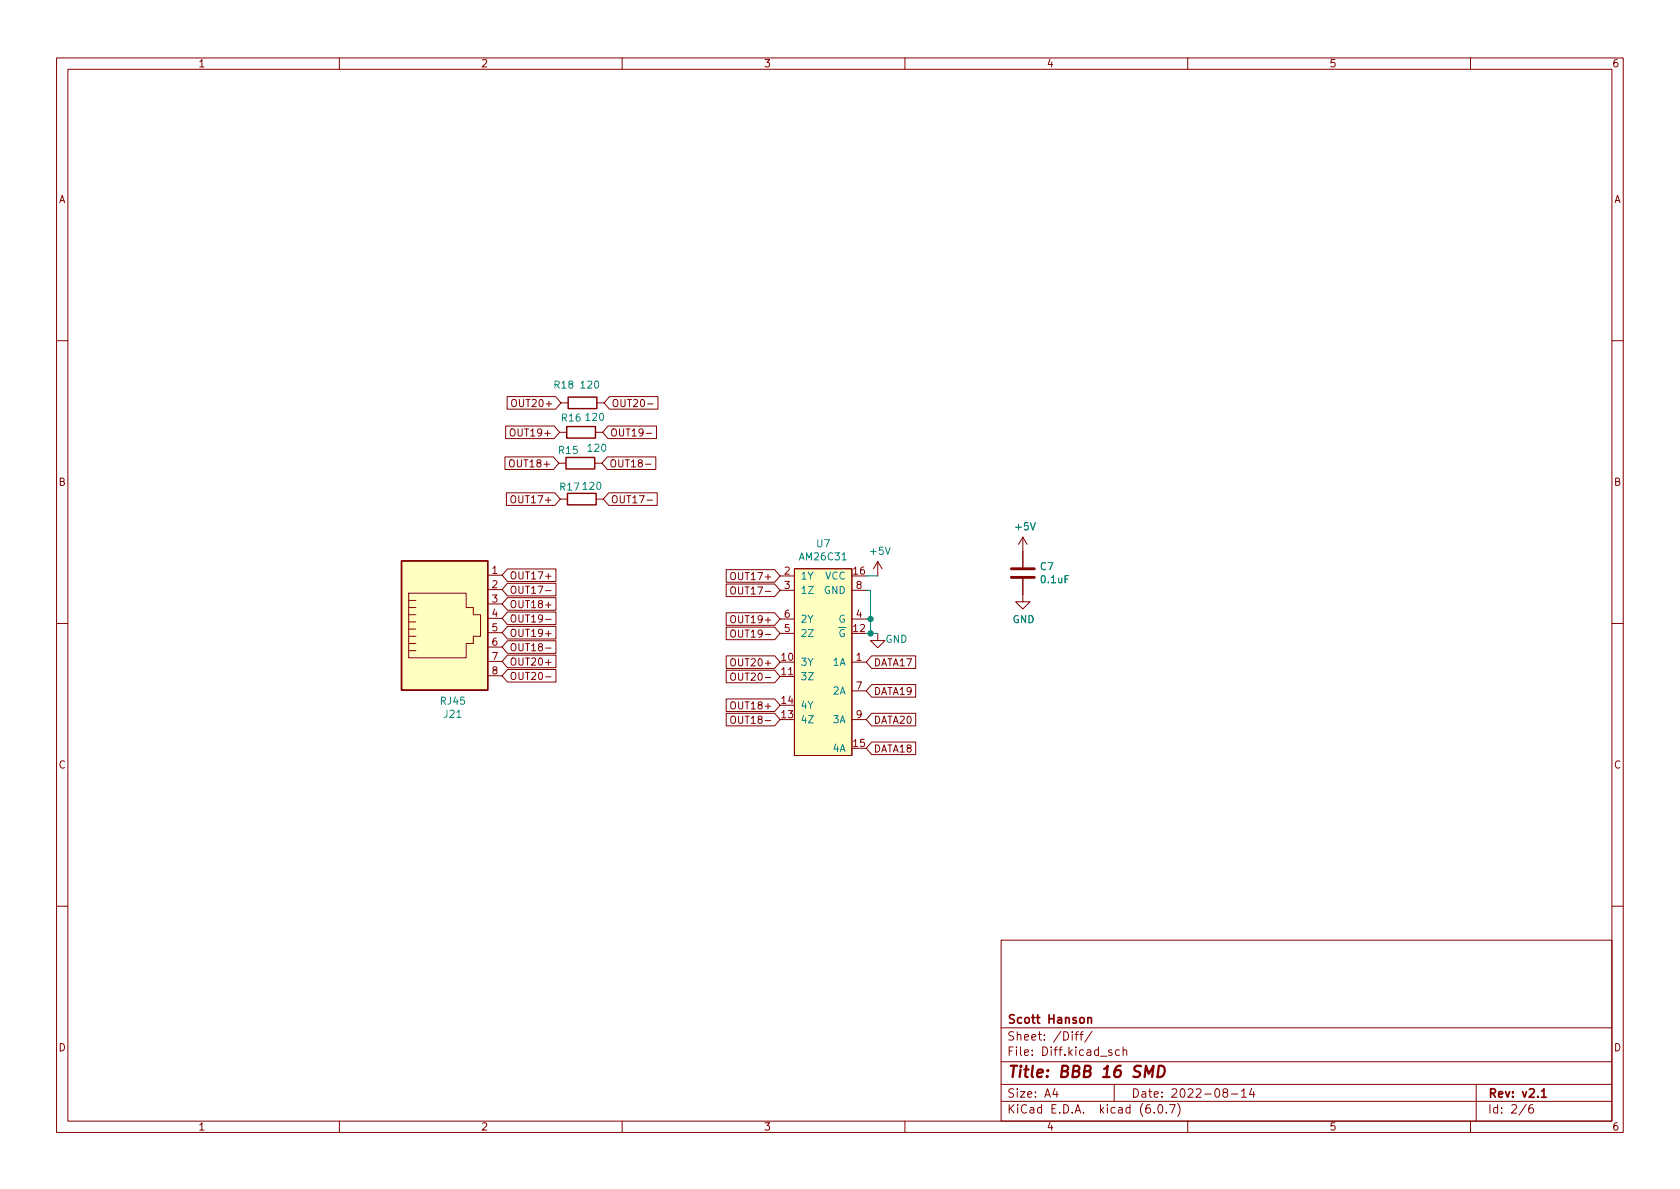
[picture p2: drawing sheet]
<svg xmlns="http://www.w3.org/2000/svg" width="297mm" height="210mm" viewBox="0 0 297 210" stroke-linecap="round" stroke-linejoin="round" font-family="sans-serif">
<g fill="none" stroke="#840000" stroke-width=".18">
<path d="M10 10.2h277v190.1h-277zM12 12.2h273v186.1h-273zM60 10.2v2M110 10.2v2M160 10.2v2M210 10.2v2M260 10.2v2M10 60.2h2M89.4 75.3h8.6l.9 1.1-.9 1.2h-8.6zM89.7 70.1h8.5l1 1.1-1 1.2h-8.5zM90.3 76l.2-.2a.43 .43 0 0 1 .6 .5v.4a.42 .42 0 0 1-.5 .4 .42 .42 0 0 1-.4-.4zM90.5 70.8l.3-.2a.43 .43 0 0 1 .5 .5v.4a.42 .42 0 0 1-.4 .4 .42 .42 0 0 1-.4-.4z"/>
<path d="M98.9 76.4h1.3M99.2 71.2h1.3M105.3 76.4h1.3M105.5 71.2h1.3M107.5 75.3h8.6v2.3h-8.6l-.9-1.2zM107.8 70.1h8.5v2.3h-8.5l-1-1.2zM114.2 76.6h1M114.5 71.4h1M285 60.2h2M89.3 80.8h8.6l.9 1.1-.9 1.1h-8.6zM89.5 87.1h8.6l1 1.2-1 1.1h-8.6zM90.1 81.5l.3-.2a.43 .43 0 0 1 .5 .4v.5a.42 .42 0 0 1-.4 .4 .42 .42 0 0 1-.4-.4z"/>
<path d="M90.4 87.8l.2-.1a.43 .43 0 0 1 .6 .4v.4a.42 .42 0 0 1-.4 .4 .42 .42 0 0 1-.5-.4zM98.8 81.9h1.3M99.1 88.3h1.2M105.2 81.9h1.2M105.4 88.3h1.3M107.4 80.8h8.6v2.2h-8.6l-1-1.1zM107.6 87.1h8.6v2.3h-8.6l-.9-1.1zM114.1 82.1h1M114.4 88.4h.9M155.2 99.3l-.8 1.3M155.2 99.3v2.5M155.2 99.3l.8 1.3"/>
<path d="M180.8 95v5.3M180.8 95l-.7 1.3M180.8 95l.8 1.3M10 110.2h2M72.3 106.2h1.2M72.3 107.4h1.2M72.3 108.7h1.2M72.3 110h1.2M72.3 111.2h1.2M72.3 112.5h1.2M72.3 104.9h10.1v2.5h1.3v1.3h1.3v3.8h-1.3v1.3h-1.3v2.5h-10.1zM72.3 113.8h1.2"/>
<path d="M72.3 115.1h1.2M86.2 101.7h2.6M86.2 104.3h2.6M86.2 106.8h2.6M86.2 109.3h2.6M86.2 111.9h2.6M86.2 114.4h2.6M86.2 117h2.6M86.2 119.5h2.6M89.7 113.3h8.6v2.2h-8.6l-.9-1.1zM89.7 118.4h8.6v2.2h-8.6l-.9-1.1zM89.7 115.8h8.6v2.3h-8.6l-.9-1.1z"/>
<path d="M89.7 110.8h8.6v2.2h-8.6l-.9-1.1zM89.7 105.7h8.6v2.2h-8.6l-.9-1.1zM89.7 100.6h8.6v2.2h-8.6l-.9-1.1zM89.7 103.1h8.6v2.3h-8.6l-.9-1.1zM89.7 108.2h8.6v2.3h-8.6l-.9-1.2zM96.5 114.6h.9M96.5 119.7h.9M96.5 117.1h.9M96.5 112.1h.9M96.5 107h.9M96.5 101.9h.9M96.5 104.4h.9"/>
<path d="M96.5 109.5h.9M128.4 118.5h8.6l.9 1.1-.9 1.1h-8.6zM128.4 116h8.6l.9 1.1-.9 1.1h-8.6zM128.4 108.4h8.6l.9 1.1-.9 1.1h-8.6zM128.4 103.3h8.6l.9 1.1-.9 1.1h-8.6zM128.4 100.7h8.6l.9 1.1-.9 1.2h-8.6zM128.4 110.9h8.6l.9 1.1-.9 1.1h-8.6zM129.3 119.2l.2-.2a.43 .43 0 0 1 .5 .4v.5a.42 .42 0 0 1-.4 .4 .42 .42 0 0 1-.4-.4zM129.3 116.7l.2-.2a.43 .43 0 0 1 .5 .4v.4a.42 .42 0 0 1-.4 .5 .42 .42 0 0 1-.4-.5zM129.3 109l.2-.1a.43 .43 0 0 1 .5 .4v.4a.42 .42 0 0 1-.4 .5 .42 .42 0 0 1-.4-.5zM129.3 104l.2-.2a.43 .43 0 0 1 .5 .4v.4a.42 .42 0 0 1-.4 .5 .42 .42 0 0 1-.4-.5zM129.3 101.4l.2-.2a.43 .43 0 0 1 .5 .5v.4a.42 .42 0 0 1-.4 .4 .42 .42 0 0 1-.4-.4z"/>
<path d="M129.3 111.6l.2-.2a.43 .43 0 0 1 .5 .4v.5a.42 .42 0 0 1-.4 .4 .42 .42 0 0 1-.4-.4zM137.9 119.6h2.6M137.9 101.8h2.6M137.9 104.4h2.6M137.9 109.5h2.6M137.9 112h2.6M140.5 100.6h10.1v33h-10.1zM150.6 117.1h2.6M150.6 104.4h2.6M150.6 109.5h2.6M154.1 116h7.8v2.2h-7.8l-.9-1.1zM155.2 112v1.3h1.3l-1.3 1.2-1.3-1.2h1.3"/>
<path d="M180.8 102.4v4h1.3l-1.3 1.3-1.2-1.3h1.2M285 110.2h2M128.4 126.1h8.6l.9 1.1-.9 1.2h-8.6zM128.4 123.6h8.6l.9 1.1-.9 1.1h-8.6zM129.3 126.8l.2-.2a.43 .43 0 0 1 .5 .5v.4a.42 .42 0 0 1-.4 .4 .42 .42 0 0 1-.4-.4zM129.3 124.3l.2-.2a.43 .43 0 0 1 .5 .4v.5a.42 .42 0 0 1-.4 .4 .42 .42 0 0 1-.4-.4zM150.6 122.2h2.6M150.6 127.2h2.6M154.1 121.1h7.8v2.2h-7.8l-.9-1.1zM154.1 126.1h7.8v2.3h-7.8l-.9-1.2zM154.1 131.2h7.8v2.2h-7.8l-.9-1.1zM10 160.2h2"/>
<path d="M177 166.3h108v32h-108zM285 160.2h2M60 198.3v2M110 198.3v2M160 198.3v2M177 194.8h108M177 191.8h108M177 187.8h108M177 181.8h108M186.5 192.5l-.4 1h1M186.9 193v1M190.1 182.9h.5"/>
<path d="M190.6 182.4l-.3 .2v1.3M190.9 182.9h.6M191.5 182.4l-.4 .2v1.3M193.1 182.4l-1.3 1.9M196.6 185.7l-.4-.1-.2 .2 .1 .3 .5 .1v.4h-.6M197 191.8v3M197.9 185.7l-.4-.1-.3 .3v.4l.2 .3h.5M198.6 185.8l.2-.2 .3 .1 .1 .9M198.6 185.1v1.5M204.1 196.7v.1M204.9 195.4l.2-.1a.81 .81 0 0 1 .6 .7 .81 .81 0 0 1-.3 .8h-.2a.81 .81 0 0 1-.6-.6 .81 .81 0 0 1 .3-.8zM206.2 196.7v.1"/>
<path d="M206.8 195.3h1l-.7 1.5M208.2 195.1a1.72 1.72 0 0 1 0 2.3M210 198.3v2M216.5 193.2l-.3-.3 .1-.2 .2-.2 .4 .1 .2 .2-.1 .2-.6 .2-.2 .3 .1 .4 .2 .1h.4l.2-.3-.1-.4-.2-.1M217.7 193.5h1.2M219.5 193l.4-.5v1.5M219.5 194h.9M221.3 192.5l-.4 1h1M221.6 193v1M260 198.3v2M261 191.8v6.5M269.9 195.3l-1.3 1.9"/>
<path d="M271 195.3a.6 .6 0 0 0-.7 .7v.5l.1 .3h.5l.2-.1 .1-.5-.2-.2-.4-.1-.3 .3"/>
</g>
<path d="M192.3 179.9v1M192.3 180.1l.3-.2 .3 .1 .1 .9M272.6 193l.4-.5v1.5M272.6 194h.8" fill="none" stroke="#840000" stroke-width=".3"/>
<path d="M202.4 190.5l.2-2 .5 1.4 .9-1.4-.3 2M204.9 188.5h.5a1.08 1.08 0 0 1 .5 1 1.08 1.08 0 0 1-.8 1h-.4z" fill="none" stroke="#840000" stroke-width=".4"/>
<path d="M178.8 102.1h4.1M178.8 100.6h4.1" fill="none" stroke="#840000" stroke-width=".51"/>
<path d="M100.2 75.4h5.1v2.1h-5.1zM100.5 70.2h5v2.1h-5zM71 99.2h15.2v22.8h-15.2zM100.1 80.9h5.1v2h-5.1zM100.3 87.2h5.1v2.1h-5.1z" fill="none" stroke="#840000" stroke-width=".25"/>
<g fill="#ffffc2" stroke="#ffffc2" stroke-width=".18">
<path d="M140.5 100.6h10.1v33h-10.1z"/>
<path d="M71 99.2h15.2v22.8h-15.2z"/>
</g>
<path d="M148.3 111h1.2M149.2 111.4a.59 .59 0 0 0-.7 .5 .59 .59 0 0 0 .7 .6l.1-.5h-.3" fill="none" stroke="#008484" stroke-width=".18"/>
<path d="M153.2 112h2M153.2 109.5h.7M153.2 104.4h.7v7.6M153.2 101.8h2" fill="none" stroke="#008400" stroke-width=".18"/>
<g fill="#008400" stroke="#008400" stroke-width=".18">
<circle cx="153.9" cy="109.5" r=".46"/>
<circle cx="153.9" cy="112" r=".46"/>
</g>
<text font-size="2.8" fill="#840000" x="178" y="190.6">Title: BBB 16 SMD</text>
<g font-size="2.1" fill="#840000">
<text x="178" y="184">Sheet: /Diff/</text>
<text x="178" y="181">Scott Hanson</text>
<text x="178" y="186.7">File: Diff.kicad_sch</text>
<text x="178" y="196.9">KiCad E.D.A. kicad (6.0.7)</text>
<text x="178" y="194.1">Size: A4</text>
<text x="200" y="194.1">Date: 2022-08-14</text>
<text x="263" y="194.1">Rev: v2.1</text>
<text x="263" y="196.9">Id: 2/6</text>
</g>
<g font-size="1.8" fill="#840000">
<text x="35" y="11.9">1</text>
<text x="85" y="11.9">2</text>
<text x="135" y="11.9">3</text>
<text x="185" y="11.9">4</text>
<text x="235" y="11.9">5</text>
<text x="285" y="11.9">6</text>
<text x="10.3" y="35.9">A</text>
<text x="285.3" y="35.9">A</text>
<text x="91.2" y="72">OUT20+</text>
<text x="108.1" y="72">OUT20-</text>
<text x="90.9" y="77.2">OUT19+</text>
<text x="107.8" y="77.2">OUT19-</text>
<text x="90.8" y="82.6">OUT18+</text>
<text x="107.7" y="82.6">OUT18-</text>
<text x="10.3" y="85.9">B</text>
<text x="91.1" y="89">OUT17+</text>
<text x="107.9" y="89">OUT17-</text>
<text x="285.3" y="85.9">B</text>
<text x="87" y="101.5">1</text>
<text x="138.7" y="101.6">2</text>
<text x="150.9" y="101.6">16</text>
<text x="87" y="104">2</text>
<text x="87" y="106.5">3</text>
<text x="90" y="107.5">OUT18+</text>
<text x="90" y="102.4">OUT17+</text>
<text x="90" y="105">OUT17-</text>
<text x="129.9" y="102.6">OUT17+</text>
<text x="130.4" y="105.1">OUT17-</text>
<text x="138.7" y="104.1">3</text>
<text x="151.4" y="104.1">8</text>
<text x="87" y="109.1">4</text>
<text x="87" y="111.6">5</text>
<text x="90" y="112.6">OUT19+</text>
<text x="90" y="110.1">OUT19-</text>
<text x="129.9" y="110.2">OUT19+</text>
<text x="130.4" y="112.7">OUT19-</text>
<text x="138.7" y="111.8">5</text>
<text x="138.7" y="109.2">6</text>
<text x="150.9" y="111.8">12</text>
<text x="151.4" y="109.2">4</text>
<text x="87" y="114.2">6</text>
<text x="87" y="116.7">7</text>
<text x="87" y="119.2">8</text>
<text x="90" y="115.1">OUT18-</text>
<text x="90" y="117.7">OUT20+</text>
<text x="129.9" y="117.8">OUT20+</text>
<text x="138.2" y="116.8">10</text>
<text x="138.2" y="119.4">11</text>
<text x="151.4" y="116.8">1</text>
<text x="154.4" y="117.8">DATA17</text>
<text x="90" y="120.2">OUT20-</text>
<text x="129.9" y="125.4">OUT18+</text>
<text x="130.4" y="120.4">OUT20-</text>
<text x="138.2" y="124.5">14</text>
<text x="151.4" y="121.9">7</text>
<text x="154.4" y="122.9">DATA19</text>
<text x="130.4" y="128">OUT18-</text>
<text x="138.2" y="127">13</text>
<text x="151.4" y="127">9</text>
<text x="154.4" y="128">DATA20</text>
<text x="10.3" y="135.9">C</text>
<text x="150.9" y="132.1">15</text>
<text x="154.4" y="133.1">DATA18</text>
<text x="285.3" y="135.9">C</text>
<text x="10.3" y="185.9">D</text>
<text x="285.3" y="185.9">D</text>
<text x="35" y="199.9">1</text>
<text x="85" y="199.9">2</text>
<text x="135" y="199.9">3</text>
<text x="185" y="199.9">4</text>
<text x="235" y="199.9">5</text>
<text x="285" y="199.9">6</text>
</g>
<g font-size="1.8" fill="#008484">
<text x="98.1" y="68.7">R18</text>
<text x="102.8" y="68.7">120</text>
<text x="99.4" y="74.5">R16</text>
<text x="103.7" y="74.4">120</text>
<text x="98.9" y="80.3">R15</text>
<text x="104.1" y="79.9">120</text>
<text x="99.1" y="86.7">R17</text>
<text x="103.2" y="86.6">120</text>
<text x="179.6" y="93.8">+5V</text>
<text x="141.6" y="99.1">AM26C31</text>
<text x="144.4" y="96.8">U7</text>
<text x="154" y="98.1">+5V</text>
<text x="184" y="100.8">C7</text>
<text x="141.5" y="102.5">1Y</text>
<text x="141.5" y="105">1Z</text>
<text x="145.7" y="105">GND</text>
<text x="145.9" y="102.5">VCC</text>
<text x="184.2" y="103.1">0.1uF</text>
<text x="141.5" y="112.6">2Z</text>
<text x="141.5" y="110.1">2Y</text>
<text x="148.2" y="110.1">G</text>
<text x="156.5" y="113.7">GND</text>
<text x="179" y="110.2">GND</text>
<text x="141.5" y="117.7">3Y</text>
<text x="147.3" y="117.7">1A</text>
<text x="77.9" y="124.6">RJ45</text>
<text x="141.5" y="120.3">3Z</text>
<text x="141.5" y="125.3">4Y</text>
<text x="147.3" y="122.8">2A</text>
<text x="78.6" y="126.9">J21</text>
<text x="141.5" y="127.9">4Z</text>
<text x="147.3" y="127.9">3A</text>
<text x="147.3" y="133">4A</text>
</g>
</svg>
